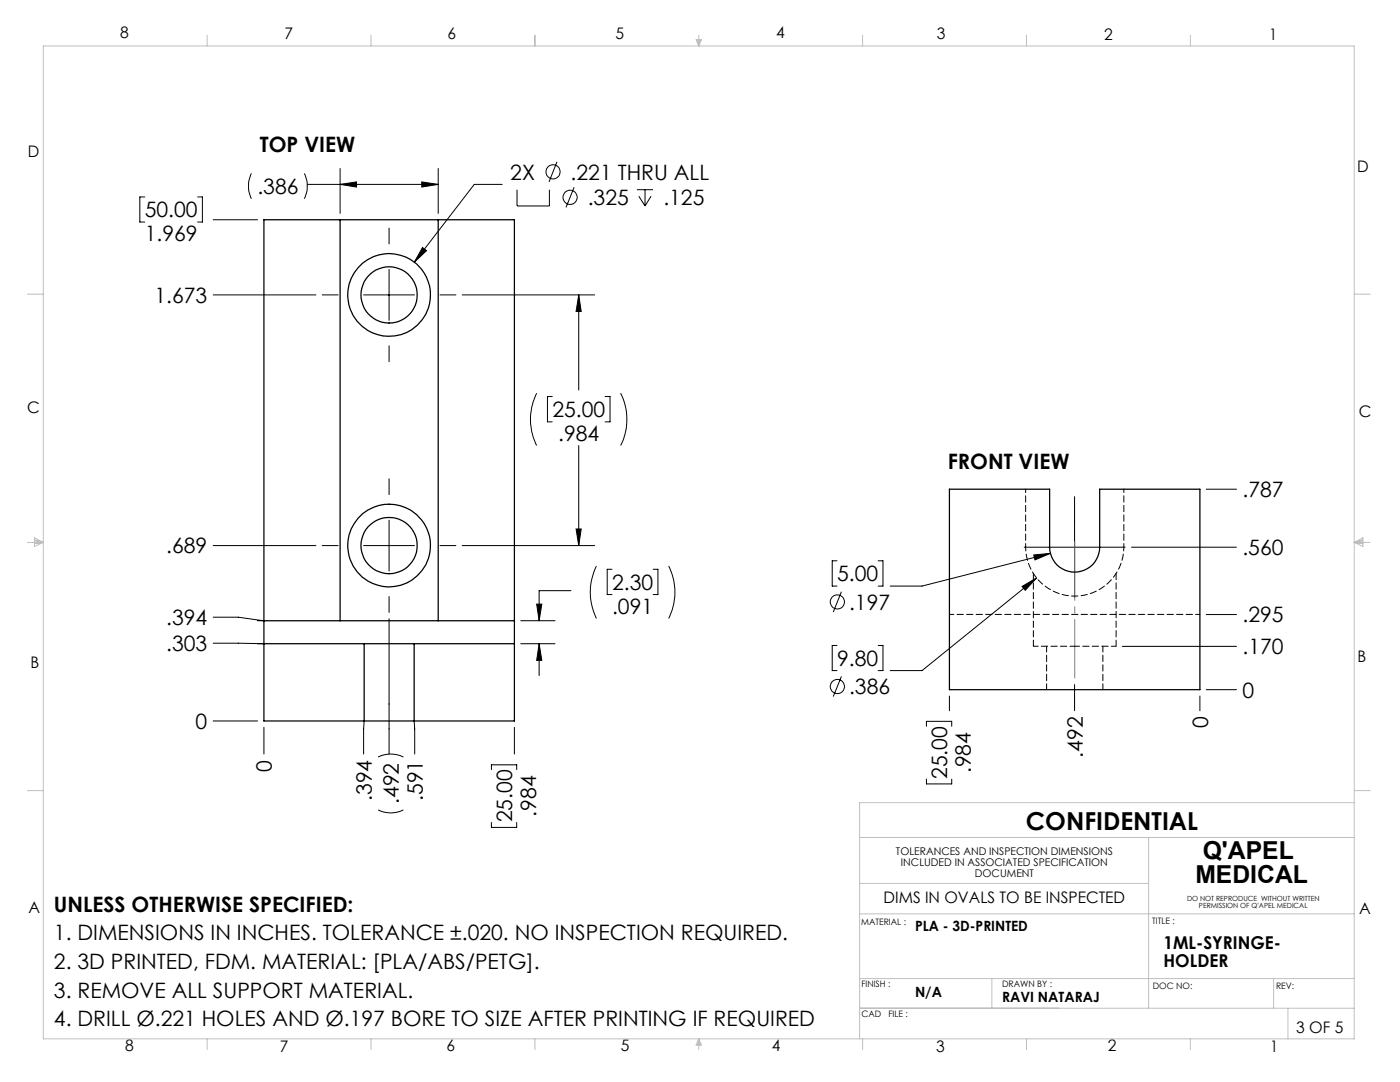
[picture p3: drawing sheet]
<svg xmlns="http://www.w3.org/2000/svg" width="279mm" height="216mm" viewBox="0 0 279 216" stroke-linecap="round" stroke-linejoin="round" font-family="sans-serif">
<g fill="none" stroke="#000" stroke-width=".2">
<path d="M28.9 39.3h-1v5h1M39.4 39.3h1v5h-1M50.2 34.6a5.9 5.9 0 0 0 0 5.1M60.7 34.6a5.9 5.9 0 0 1 0 5.1M61.3 36.8h26.2M67.9 36.8l3.3-.5v1zM67.9 33.6v9M84.2 36.3l3.3 .5-3.3 .5zM87.5 33.6v9M100.2 36.8h-5.5l-12 15.5M103.2 37.9v3.2h6.4v-3.2M111.2 32.3l-1.6 4"/>
<path d="M114.6 37.4l-1.6 4M127.1 37.9h3.2M127.5 39.2l1.2 1.9M128.7 37.9v3.2M129.9 39.2l-1.2 1.9M42.5 58.8h20.5M42.5 43.9h8.9M64.3 58.8h3.2M72.6 58.8h10.1M77.6 45.5v3.2M77.6 53.8v10.1M84.3 49.4l.8 .6-2.4 2.3z"/>
<path d="M87.8 58.8h3.2M92.3 58.8h26.4M115.5 58.8l.5 3.4h-1zM115.5 58.8v19M77.6 69v3.2M107.1 78.5a11.7 11.7 0 0 0 0 10.4M110.2 79.1h-.9v5.1h.9M120.8 79.1h.9v5.1h-.9M123.9 78.5a11.7 11.7 0 0 1 0 10.4M77.6 95.5v3.2M115.5 88.9v20M214.5 99.1v20.1"/>
<path d="M240.7 97.6h6.1M42.5 108.9h20.5M64.3 108.9h3.2M72.6 108.9h10.1M77.6 103.8v10.1M77.6 119v3.2M87.8 108.9h3.2M92.3 108.9h26.4M113.9 117.9h-6.3v6M115 105.6h1l-.5 3.3zM119 113a11.7 11.7 0 0 0 0 10.4M122.1 113.6h-.9v5h.9"/>
<path d="M130.4 113.6h.9v5h-.9M133.5 113a11.7 11.7 0 0 1 0 10.4M167 111.9h-.9v5h.9M167.9 118.1l-1.6 4M175.3 111.9h.9v5h-.9M204 117l2.9-1.7-2.3 2.5zM204.4 109.2h20.1M206.3 110.7l3.3-.3-3 1.3zM206.9 115.3l-22.9 18.5h-6.3M209.6 110.4l-25.6 6.5h-6.3M225.8 109.2h21M42.5 128.3l10 .1h-1.1"/>
<path d="M42.5 123.2h5.1l4.9 .7h-1.1M77.6 123.5v27M103.9 128.4h6.9M103.9 123.9h6.9M107.1 120.5h1l-.5 3.4zM107.6 128.4l.5 3.4h-1zM107.6 128.4v6.4M167 128.8h-.9v5h.9M167.9 135l-1.6 4M175.3 128.8h.9v5h-.9M189.5 138.9v2.9M214.5 136.6v5.2"/>
<path d="M224 129h22.8M239.5 138.9v2.9M240.7 137.6h6.1M240.7 122.6h6.1M42.5 143.9h8.9M52.7 145.1v5.4M72.7 143.9l-.1 6.6M75.5 151.1a5.6 5.6 0 0 1 5 0M82.7 143.9l.1 6.6M98.1 153.6v-1h5v1M102.7 145.1v5.4M184.9 144.9v-1h5v1"/>
<path d="M184.9 155.5v.9h5v-.9M75.5 161.6a5.6 5.6 0 0 0 5 0M98.1 164.1v1h5v-1"/>
<circle cx="110.4" cy="34.3" r="1.42"/>
<circle cx="113.8" cy="39.4" r="1.41"/>
<circle cx="167.1" cy="120.1" r="1.42"/>
<circle cx="167.1" cy="137" r="1.41"/>
</g>
<path d="M214.5 135.3v-27.2" fill="none" stroke="#808080" stroke-width=".2" stroke-dasharray="15.2 1.3 1.3 1.3" stroke-dashoffset="3.5"/>
<g fill="none" stroke="#c0c0c0" stroke-width=".2">
<path d="M8.6 9.2h261.7v198.1h-261.7zM41.3 7v2.2M74 7v2.2M106.8 7v2.2M138.9 7.9h1.1l-.5 1.3zM139.2 7.9l.3 1.3M139.5 7v2.2M139.7 7.9l-.2 1.3M172.2 7v2.2M204.9 7v2.2M237.6 7v2.2M5.5 58.7h3.1"/>
<path d="M270.3 58.7h3.1M5.5 108.2h3.1M6.9 107.3l1.7 .9-1.7 .8zM6.9 107.7l1.7 .5M6.9 107.9l1.7 .3M8.6 108.2l-1.7 .3M270.3 108.2h3.1M270.3 108.2l1.7 .3M270.3 108.2l1.7-.9v1.7zM272 107.9l-1.7 .3M272 107.7l-1.7 .5M5.5 157.8h3.1"/>
<path d="M270.3 157.8h3.1M171.6 167.1h98.7M171.6 176.3h57.6M229.2 167.1v34.1M270.3 160.2h-98.7v47.1M171.6 195.3h98.7M171.6 182.4h98.7M197.9 195.3v5.9M254.2 195.3v5.9M41.3 207.3v2.1M74 207.3v2.1M106.8 207.3v2.1"/>
<path d="M139.5 207.3v2.1M139.5 207.3l.5 1.2h-1.1zM139.5 207.3l-.3 1.2M139.5 207.3l.2 1.2M171.6 201.2h98.7M172.2 207.3v2.1M204.9 207.3v2.1M237.6 207.3v2.1M257 201.2v6.1"/>
</g>
<path d="M107.6 128.4l.5 3.4h-1zM107.1 120.5h1l-.5 3.4zM115 105.6h1l-.5 3.3zM115.5 58.8l.5 3.4h-1zM84.3 49.4l-1.6 2.9 2.4-2.3zM67.9 36.8l3.3-.5v1zM84.2 36.3l3.3 .5-3.3 .5zM206.3 110.7l.3 1 3-1.3zM204 117l.6 .8 2.3-2.5z" fill="#000"/>
<g fill="none" stroke="#000" stroke-width=".25">
<path d="M67.9 43.9h19.6M67.9 43.9h-15.2v100h20M67.9 43.9v80M87.5 43.9h15.2v100h-20M87.5 43.9v80M189.5 97.6h20v11.6a5 5 0 0 0 5 5 5 5 0 0 0 5-5v-11.6h20v40h-50zM52.7 128.4h20M52.7 123.9h15.2M67.9 123.9h19.6M72.7 128.4h10M72.7 128.4v15.5M82.7 128.4h20"/>
<path d="M82.7 128.4v15.5M87.5 123.9h15.2M72.7 143.9h10"/>
<circle cx="77.7" cy="58.8" r="5.6"/>
<circle cx="77.7" cy="58.9" r="8.3"/>
<circle cx="77.6" cy="108.9" r="5.6"/>
<circle cx="77.7" cy="108.9" r="8.3"/>
</g>
<path d="M239.5 122.6h-50" fill="none" stroke="#000" stroke-width=".2" stroke-dasharray="1.3 .6" stroke-dashoffset=".4"/>
<path d="M204.7 109.2v-11.6M224.3 109.2v-11.6" fill="none" stroke="#000" stroke-width=".2" stroke-dasharray="1.3 .6" stroke-dashoffset=".6"/>
<path d="M224.3 109.2a9.8 9.8 0 0 1-9.8 9.8 9.8 9.8 0 0 1-9.8-9.8" fill="none" stroke="#000" stroke-width=".2" stroke-dasharray="1.3 .6" stroke-dashoffset=".5"/>
<path d="M206.2 128.9h8.3M214.5 128.9h8.2" fill="none" stroke="#000" stroke-width=".2" stroke-dasharray="1.3 .6" stroke-dashoffset=".3"/>
<path d="M206.2 114.4v14.5M208.9 128.9v8.7M220.1 137.6v-8.7" fill="none" stroke="#000" stroke-width=".2" stroke-dasharray="1.3 .6" stroke-dashoffset=".1"/>
<path d="M222.7 128.9v-14.5" fill="none" stroke="#000" stroke-width=".2" stroke-dasharray="1.3 .6"/>
<g font-size="4.9">
<text x="204.8" y="165.6">CONFIDENTIAL</text>
<text x="240" y="171.3">Q'APEL</text>
<text x="238.6" y="176.3">MEDICAL</text>
</g>
<g font-size="4.2">
<text x="51.9" y="30.4">TOP VIEW</text>
<text x="101.8" y="35.8">2X</text>
<text x="113.9" y="35.8">.221 THRU ALL</text>
<text x="51.4" y="38.7">.386</text>
<text x="117.3" y="40.9">.325</text>
<text x="132.4" y="40.9">.125</text>
<text x="28.9" y="43.4">50.00</text>
<text x="28.9" y="48.1">1.969</text>
<text x="30.8" y="60.4">1.673</text>
<text x="110.2" y="83.2">25.00</text>
<text x="111.4" y="88">.984</text>
<text x="189.1" y="93.7">FRONT VIEW</text>
<text x="248" y="99.2">.787</text>
<text x="33.2" y="110.4">.689</text>
<text x="248" y="110.8">.560</text>
<text x="122.2" y="117.7">2.30</text>
<text x="167.1" y="116">5.00</text>
<text x="33.2" y="124.7">.394</text>
<text x="122.2" y="122.4">.091</text>
<text x="169.5" y="121.7">.197</text>
<text x="248" y="124.2">.295</text>
<text x="33.2" y="129.9">.303</text>
<text x="248" y="130.6">.170</text>
<text x="167.1" y="132.9">9.80</text>
<text x="169.5" y="138.6">.386</text>
<text x="248" y="139.2">0</text>
<text x="39" y="145.4">0</text>
<text x="241.1" y="145.3" transform="rotate(-90 241.1 145.3)">0</text>
<text x="54.3" y="154" transform="rotate(-90 54.3 154)">0</text>
<text x="189" y="155.4" transform="rotate(-90 189 155.4)">25.00</text>
<text x="193.8" y="154.3" transform="rotate(-90 193.8 154.3)">.984</text>
<text x="216.1" y="151.2" transform="rotate(-90 216.1 151.2)">.492</text>
<text x="74.2" y="159.8" transform="rotate(-90 74.2 159.8)">.394</text>
<text x="79.6" y="160.4" transform="rotate(-90 79.6 160.4)">.492</text>
<text x="84.4" y="159.8" transform="rotate(-90 84.4 159.8)">.591</text>
<text x="102.2" y="164.1" transform="rotate(-90 102.2 164.1)">25.00</text>
<text x="107" y="162.9" transform="rotate(-90 107 162.9)">.984</text>
<text x="10.8" y="181.9">UNLESS OTHERWISE SPECIFIED:</text>
<text x="10.8" y="187.6">1. DIMENSIONS IN INCHES. TOLERANCE ±.020. NO INSPECTION REQUIRED.</text>
<text x="10.8" y="193.3">2. 3D PRINTED, FDM. MATERIAL: [PLA/ABS/PETG].</text>
<text x="10.8" y="199.1">3. REMOVE ALL SUPPORT MATERIAL.</text>
<text x="10.8" y="204.8">4. DRILL Ø.221 HOLES AND Ø.197 BORE TO SIZE AFTER PRINTING IF REQUIRED</text>
</g>
<g font-size="3.5">
<text x="232.2" y="189.3">1ML-SYRINGE-</text>
<text x="232.2" y="192.9">HOLDER</text>
</g>
<g font-size="3.2">
<text x="24" y="7.6">8</text>
<text x="56.7" y="7.7">7</text>
<text x="89.3" y="7.7">6</text>
<text x="122.8" y="7.8">5</text>
<text x="154.9" y="7.6">4</text>
<text x="187" y="7.7">3</text>
<text x="220.4" y="7.9">2</text>
<text x="253.3" y="7.9">1</text>
<text x="5.6" y="31.4">D</text>
<text x="270.9" y="34.3">D</text>
<text x="5.4" y="82.3">C</text>
<text x="271.2" y="83.2">C</text>
<text x="6.1" y="133.3">B</text>
<text x="270.9" y="132.1">B</text>
<text x="5.7" y="182.2">A</text>
<text x="176.3" y="180.2">DIMS IN OVALS TO BE INSPECTED</text>
<text x="271.3" y="182.3">A</text>
<text x="25" y="209.8">8</text>
<text x="55.9" y="209.8">7</text>
<text x="89.1" y="209.8">6</text>
<text x="123.9" y="209.8">5</text>
<text x="154" y="209.8">4</text>
<text x="186.8" y="209.8">3</text>
<text x="221.1" y="209.8">2</text>
<text x="253.5" y="209.9">1</text>
<text x="258.7" y="206.1">3 OF 5</text>
</g>
<g font-size="2.8">
<text x="182.6" y="185.8">PLA - 3D-PRINTED</text>
<text x="182.6" y="198.9">N/A</text>
<text x="200" y="200">RAVI NATARAJ</text>
</g>
<g font-size="2.1">
<text x="178.8" y="170.7">TOLERANCES AND INSPECTION DIMENSIONS</text>
<text x="179.8" y="172.8">INCLUDED IN ASSOCIATED SPECIFICATION</text>
<text x="194.5" y="174.9">DOCUMENT</text>
</g>
<g font-size="1.8">
<text x="171.8" y="184.5">MATERIAL :</text>
<text x="230" y="184.5">TITLE :</text>
<text x="171.9" y="196.9">FINISH :</text>
<text x="200" y="196.9">DRAWN BY :</text>
<text x="230.1" y="197.3">DOC NO:</text>
<text x="254.7" y="197.3">REV:</text>
<text x="171.9" y="203">CAD</text>
<text x="177.3" y="203">FILE :</text>
</g>
<g font-size="1.4">
<text x="236.9" y="179.9">DO NOT REPRODUCE WITHOUT WRITTEN</text>
<text x="239.3" y="181.3">PERMISSION OF Q'APEL MEDICAL</text>
</g>
</svg>
